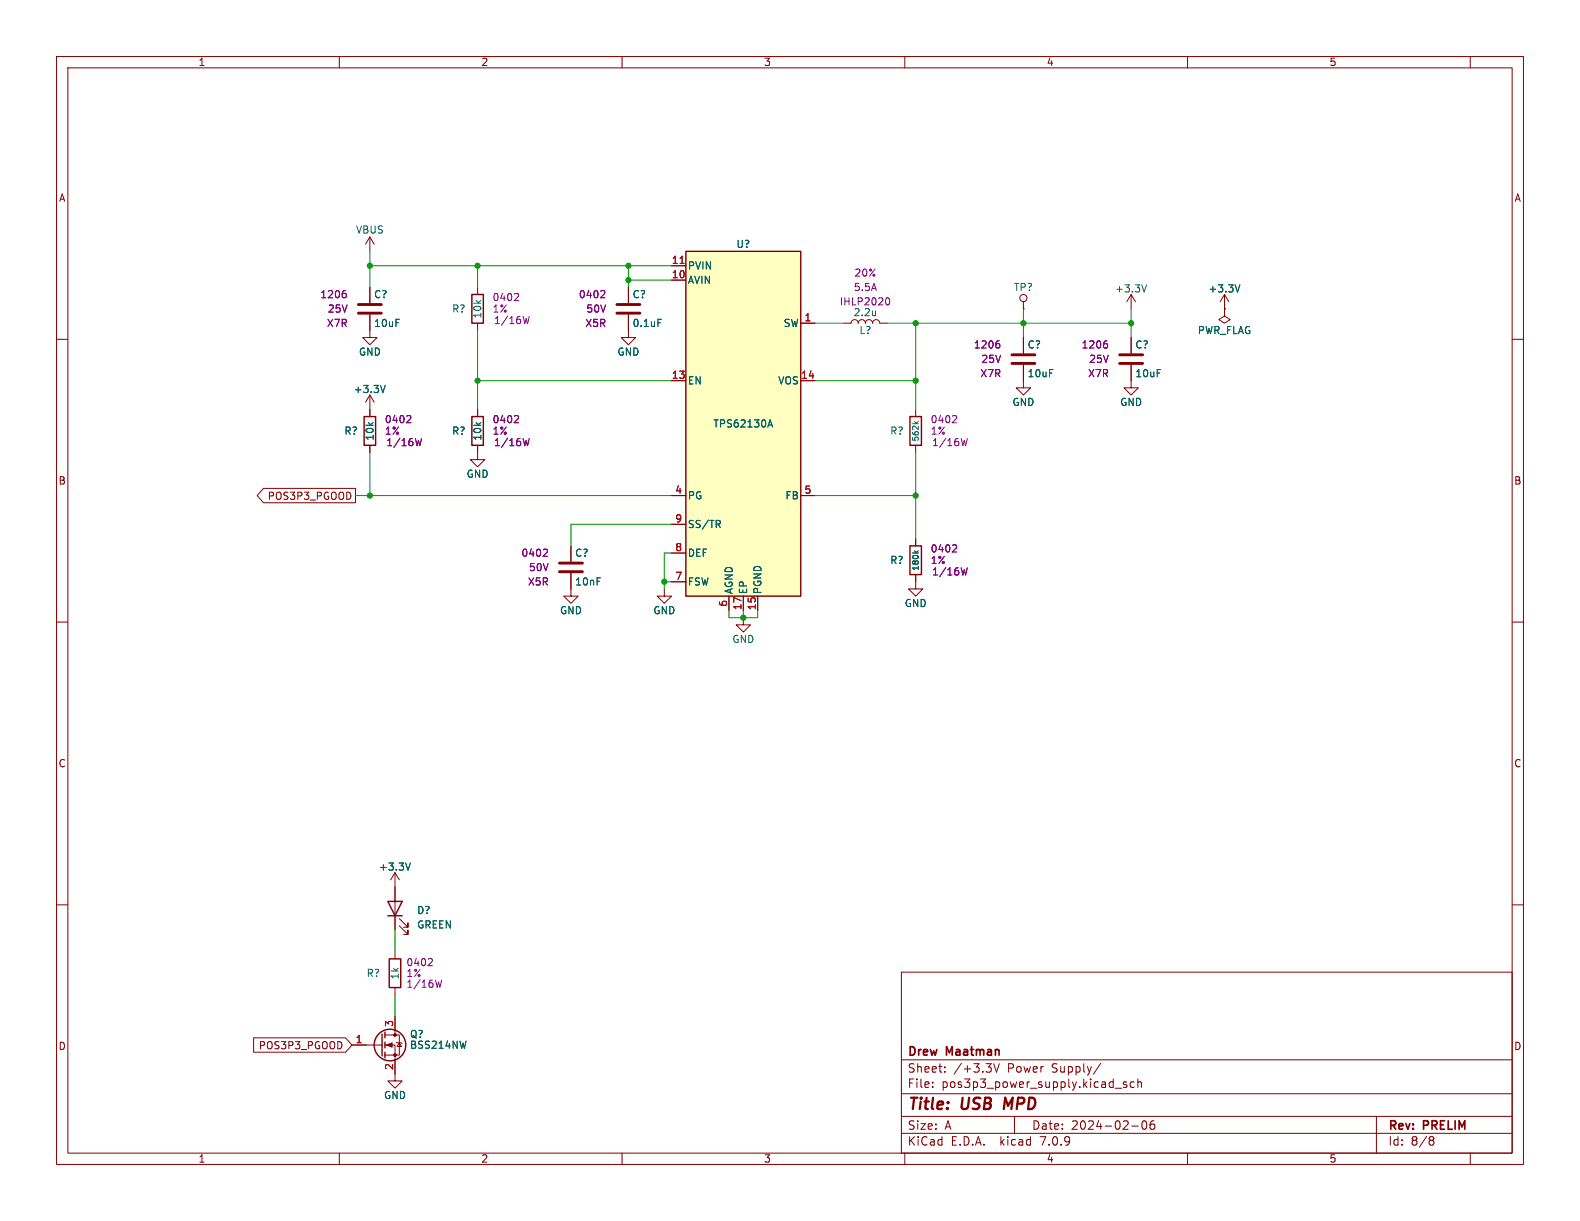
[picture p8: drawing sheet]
<svg xmlns="http://www.w3.org/2000/svg" width="279mm" height="216mm" viewBox="0 0 279 216" stroke-linecap="round" stroke-linejoin="round" font-family="sans-serif">
<g fill="none" stroke="#840000" stroke-width=".18">
<path d="M10 10h259.4v195.9h-259.4zM12 12h255.4v191.9h-255.4zM60 10v2M110 10v2M160 10v2M210 10v2M260 10v2M10 60h2M65.4 55.6v4.1h1.3l-1.3 1.3-1.3-1.3h1.3M65.4 41.9v2.6M65.4 50.8v2.8M65.4 41.9l-.8 1.3"/>
<path d="M65.4 41.9l.8 1.3M84.5 50.8v1.3M84.5 57.2v1.2M111.1 55.6v4.1h1.3l-1.3 1.3-1.2-1.3h1.2M111.1 50.8v2.8M118.7 49.5h2.6M118.7 47h2.6M141.6 57.2h2.5M149.2 57.2h1.3a.64 .64 0 0 1 .6-.7 .64 .64 0 0 1 .7 .7 .64 .64 0 0 1 .6-.7 .64 .64 0 0 1 .6 .7 .64 .64 0 0 1 .7-.7 .64 .64 0 0 1 .6 .7 .64 .64 0 0 1 .6-.7 .64 .64 0 0 1 .7 .7h1.2M181 54.6h.1M181 53.3v1.3M181 59.7v2.8"/>
<path d="M200 52.1l-.7 1.2M200 52.1v2.5M200 59.7v2.8M200 52.1l.8 1.2M216.5 54.6v1.3l1.1 .6-1.1 .7-1-.7 1-.6M216.5 54.6h.1M216.5 52.1l-.7 1.2M216.5 52.1v2.5M216.5 52.1l.8 1.2M267.4 60h2M65.4 69.9l-.8 1.2M65.4 69.9v3.8"/>
<path d="M65.4 78.7v1.3M65.4 69.9l.8 1.2M84.5 78.7v2.6h1.2l-1.2 1.3-1.3-1.3h1.3M84.5 72.4v1.3M118.7 67.3h2.6M141.6 67.3h2.5M161.9 72.4v1.3M161.9 78.7v1.3M181 64.5v4.1h1.2l-1.2 1.3-1.3-1.3h1.3M200 64.5v4.1h1.3l-1.3 1.3-1.2-1.3h1.2M46.6 86.4h16.3v2.5h-16.3l-1.1-1.3zM101 96.5v2.8"/>
<path d="M118.7 87.6h2.6M118.7 97.8h2.6M118.7 92.7h2.6M141.6 87.6h2.5M161.9 95.3v1.2M10 110h2M101 101.3v4.1h1.2l-1.2 1.3-1.3-1.3h1.3M117.5 104.1v1.3h1.2l-1.2 1.3-1.3-1.3h1.3M118.7 102.9h2.6M128.9 105.4v2.6M131.4 109.2v1.3h1.3l-1.3 1.3-1.2-1.3h1.2M131.4 105.4v2.6"/>
<path d="M134 105.4v2.6M161.9 101.6v2.5h1.3l-1.3 1.3-1.2-1.3h1.2M267.4 110h2M10 160h2M69.8 154.3l-.7 1.3M69.8 154.3v10.2M69.8 154.3l.8 1.3M267.4 160h2M69.8 168.3v1.2M69.8 174.6v1.3M69.8 179.7v3.3M70.6 163.7l1.5 1.5v-.7v.7h-.7"/>
<path d="M70.6 162.4l1.5 1.6v-.8v.8h-.7M159.4 171.9h108v32h-108zM44.8 183.5h16.3l1.1 1.3-1.1 1.3h-16.3zM62.2 184.8h5.4M68.1 184.8h1.7v6.3h1.3l-1.3 1.3-1.2-1.3h1.2M68.1 183h2.5v3.6h-2.5M70.1 184.3l.1 .1h.8l.1 .1M70.6 184.4l.4 .6h-.8zM159.4 197.4h108M159.4 193.4h108M159.4 187.4h108M164.9 192.1v.2"/>
<path d="M164.9 191.4v.1M167.1 189.4v.2M167.1 188.7v.1M175.7 188.1l.5 1.5 .5-1.5M179.4 197.4v3M194.6 188l-1.2 1.9M197.2 192.4h1.2M199.2 191.4l-.3-.1-.3 .2 .1 .2 .5 .2v.3h-.6M200.1 199.1h1.2M200.6 191.4l-.5-.1-.2 .3v.4l.1 .2h.6M201.2 191.4l.2-.1 .4 .1 .1 .9M201.2 190.8v1.5"/>
<path d="M202.1 198.3l.2-.1a.81 .81 0 0 1 .6 .6 .81 .81 0 0 1-.3 .8l-.2 .1a.81 .81 0 0 1-.3-1.4zM204.1 198.2a.59 .59 0 0 0-.7 .6v.6l.1 .2 .4 .1 .2-.2 .1-.5-.1-.2h-.5l-.2 .2M243.4 197.4v6.5M60 203.9v2M110 203.9v2M159.4 200.4h108M160 203.9v2M210 203.9v2M253 201h.3l.3 .3-.3 .3M253 201.6h.3M253.3 201.6l.2 .2 .1 .4-.3 .3h-.3M260 203.9v2"/>
<circle cx="181" cy="52.7" r=".63"/>
</g>
<path d="M177.8 194.1l-.3 2" fill="none" stroke="#840000" stroke-width=".4"/>
<g fill="none" stroke="#840000" stroke-width=".25">
<path d="M83.4 52.1h2.1v5.1h-2.1zM121.3 44.5h20.3v60.9h-20.3zM64.4 73.7h2v5h-2zM83.4 73.7h2.1v5h-2.1zM160.9 73.7h2v5h-2zM160.9 96.5h2v5.1h-2zM68.6 159.4h2.5l-1.3 2.5zM68.6 161.9h2.5M68.8 169.5h2.1v5.1h-2.1zM67.6 182.9v3.8M68.1 182.5v1M68.1 184.3v1"/>
<path d="M68.1 186.1v1"/>
<circle cx="69" cy="184.8" r="2.79"/>
</g>
<g fill="none" stroke="#840084" stroke-width=".18">
<path d="M60.9 51.4h.2M61 51.9l.2 .2v.3l-.2 .2M91.5 51.9l.2 .2-.1 .3-.7 .8h.8M93.6 56l-.3 1.2-.3-.9-.2 .9M106.7 51.4l.3 .2-.1 .3-.7 .7h.8M156.8 52.7l.1-.1a.68 .68 0 0 1 .4 .7 .68 .68 0 0 1-.4 .6h-.1M72.4 73.5l.3 .2-.1 .3-.7 .7h.8M74.5 77.5l-.3 1.3-.2-.9-.2 .9M91.5 73.5l.2 .2-.1 .3-.7 .7h.8M93.6 77.5l-.3 1.3-.3-.9-.2 .9M168.9 73.5l.3 .2-.1 .3-.7 .7h.8M171.1 77.5l-.3 1.3-.3-.9-.2 .9"/>
<path d="M176.4 60.3h.3M176.6 60.8l.2 .2v.3l-.2 .2M195.5 60.3h.2M195.6 60.8l.3 .2v.3l-.3 .2M96.6 97.1l.2 .2-.1 .3-.7 .8h.8M168.9 96.3l.3 .3-.1 .3-.7 .7h.8M171.1 100.4l-.3 1.3-.3-.9-.2 .9M76.2 169.5l.3 .2-.1 .3-.7 .8h.8M78.1 173.3l-.3 1.3-.2-.9-.3 .9"/>
</g>
<g fill="none" stroke="#006464" stroke-width=".18">
<path d="M116.3 56.5h.7M154.8 55v.8M154.8 55.7v.1M202.7 50.4l-.4 1.2M219.3 50.4l-.5 1.2M68.1 68.1l-.4 1.3M135.8 75.5l.4-1.3 .4 1.3M135.9 75.1h.6M161.7 74.5l.4 .4M162.4 74.5l-.4 .3M127 92.7l.4 .6M127.3 92.1l.1 .2-.1 .3"/>
<path d="M161.7 97.4l.4 .4M162.4 97.4l-.4 .3M72.6 152.6l-.5 1.3"/>
</g>
<path d="M63.4 55.4h4M63.4 53.8h4M109.1 55.4h4.1M109.1 53.8h4.1M178.9 64.3h4.1M178.9 62.7h4.1M198 64.3h4.1M198 62.7h4.1M98.9 99.6h4.1M98.9 101.1h4.1" fill="none" stroke="#840000" stroke-width=".51"/>
<g fill="#840000" stroke="#840000" stroke-width=".18">
<path d="M68.3 184.8l1-.4v.8z"/>
<circle cx="69.8" cy="186.6" r=".25"/>
<circle cx="69.8" cy="183" r=".25"/>
</g>
<path d="M121.3 44.5h20.3v60.9h-20.3z" fill="#ffffc2" stroke="#ffffc2" stroke-width=".18"/>
<path d="M120.3 46.6h.7" fill="none" stroke="#a90000" stroke-width=".18"/>
<g fill="none" stroke="#009600" stroke-width=".18">
<path d="M65.4 44.5v6.3M65.4 47h53.3M84.5 47v3.8M84.5 58.4v14M111.1 49.5h7.6M111.1 47v3.8M144.1 57.2h5.1M156.8 57.2h43.2M161.9 57.2v15.2M181 54.6v5.1M200 54.6v5.1M84.5 67.3h34.2"/>
<path d="M144.1 67.3h17.8M62.9 87.6h55.8M65.4 80v7.6M118.7 97.8h-1.2v6.3M118.7 92.7h-17.7v3.8M144.1 87.6h17.8M161.9 80v15.3M117.5 102.9h1.2M128.9 108v1.2h5.1v-1.2M131.4 108v1.2M69.8 164.5v3.8M69.8 175.9v3.8"/>
</g>
<g fill="#009600" stroke="#009600" stroke-width=".18">
<circle cx="65.4" cy="87.6" r=".46"/>
<circle cx="65.4" cy="47" r=".46"/>
<circle cx="111.1" cy="49.5" r=".46"/>
<circle cx="111.1" cy="47" r=".46"/>
<circle cx="84.5" cy="47" r=".46"/>
<circle cx="84.5" cy="67.3" r=".46"/>
<circle cx="117.5" cy="102.9" r=".46"/>
<circle cx="131.4" cy="109.2" r=".46"/>
<circle cx="200" cy="57.2" r=".46"/>
<circle cx="161.9" cy="67.3" r=".46"/>
<circle cx="161.9" cy="57.2" r=".46"/>
<circle cx="181" cy="57.2" r=".46"/>
<circle cx="161.9" cy="87.6" r=".46"/>
</g>
<g font-size="2.8" fill="#840000">
<text x="160.4" y="196.8">Title:</text>
<text x="170.1" y="196.8">USB</text>
<text x="178.4" y="196.8">MPD</text>
</g>
<g font-size="2.1" fill="#840000">
<text x="160.4" y="189.9">Sheet:</text>
<text x="160.4" y="187.1">Drew</text>
<text x="167.4" y="187.1">Maatman</text>
<text x="168.6" y="189.9">/+3.3V</text>
<text x="178.2" y="189.9">Power</text>
<text x="186.2" y="189.9">Supply/</text>
<text x="160.4" y="192.6">File:</text>
<text x="166.5" y="192.6">pos3p3_power_supply.kicad_sch</text>
<text x="160.4" y="202.8">KiCad</text>
<text x="160.4" y="200">Size:</text>
<text x="167.1" y="200">A</text>
<text x="168.1" y="202.8">E.D.A.</text>
<text x="177" y="202.8">kicad</text>
<text x="182.4" y="200">Date:</text>
<text x="184.2" y="202.8">7.0.9</text>
<text x="189.4" y="200">2024-02-06</text>
<text x="245.4" y="200.2">Rev:</text>
<text x="245.4" y="202.8">Id:</text>
<text x="249.5" y="202.8">8/8</text>
<text x="251.8" y="200.2">PRELIM</text>
</g>
<g font-size="1.8" fill="#840000">
<text x="35" y="11.9">1</text>
<text x="85" y="11.9">2</text>
<text x="135" y="11.9">3</text>
<text x="185" y="11.9">4</text>
<text x="235" y="11.9">5</text>
<text x="10.3" y="35.9">A</text>
<text x="267.7" y="35.9">A</text>
<text x="10.3" y="85.9">B</text>
<text x="47.2" y="88.6">POS3P3_PGOOD</text>
<text x="267.7" y="85.9">B</text>
<text x="10.3" y="135.9">C</text>
<text x="267.7" y="135.9">C</text>
<text x="10.3" y="185.9">D</text>
<text x="45.7" y="185.7">POS3P3_PGOOD</text>
<text x="267.7" y="185.9">D</text>
<text x="35" y="205.8">1</text>
<text x="85" y="205.8">2</text>
<text x="135" y="205.8">3</text>
<text x="185" y="205.8">4</text>
<text x="235" y="205.8">5</text>
</g>
<g font-size="1.8" fill="#006464">
<text x="62.9" y="41.5">VBUS</text>
<text x="121.5" y="47.9">PVIN</text>
<text x="130.1" y="44">U?</text>
<text x="66" y="52.9">C?</text>
<text x="111.8" y="52.9">C?</text>
<text x="121.5" y="50.4">AVIN</text>
<text x="179.2" y="51.7">TP?</text>
<text x="197.1" y="51.9">+3.3V</text>
<text x="213.6" y="51.9">+3.3V</text>
<text x="66" y="58">10uF</text>
<text x="79.9" y="55.5">R?</text>
<text x="85.3" y="56.4" transform="rotate(-90 85.3 56.4)">10k</text>
<text x="111.8" y="58">0.1uF</text>
<text x="138.5" y="58">SW</text>
<text x="150.8" y="56.1">2.2u</text>
<text x="151.9" y="59.3">L?</text>
<text x="211.7" y="59.3">PWR_FLAG</text>
<text x="63.4" y="63.1">GND</text>
<text x="109.1" y="63.1">GND</text>
<text x="181.6" y="61.8">C?</text>
<text x="200.7" y="61.8">C?</text>
<text x="62.5" y="69.7">+3.3V</text>
<text x="121.5" y="68.2">EN</text>
<text x="137.5" y="68.2">VOS</text>
<text x="178.9" y="72">GND</text>
<text x="181.6" y="66.9">10uF</text>
<text x="198" y="72">GND</text>
<text x="200.7" y="66.9">10uF</text>
<text x="60.8" y="77.1">R?</text>
<text x="79.9" y="77.1">R?</text>
<text x="126.1" y="75.8">TPS62130A</text>
<text x="157.3" y="77.1">R?</text>
<text x="66.3" y="78" transform="rotate(-90 66.3 78)">10k</text>
<text x="85.3" y="78" transform="rotate(-90 85.3 78)">10k</text>
<text x="82.4" y="84.7">GND</text>
<text x="121.5" y="88.5">PG</text>
<text x="138.8" y="88.5">FB</text>
<text x="121.5" y="93.6">SS/TR</text>
<text x="101.6" y="98.7">C?</text>
<text x="121.5" y="98.7">DEF</text>
<text x="157.3" y="99.9">R?</text>
<text x="101.6" y="103.7">10nF</text>
<text x="121.5" y="103.7">FSW</text>
<text x="129.8" y="105.2" transform="rotate(-90 129.8 105.2)">AGND</text>
<text x="132.3" y="105.2" transform="rotate(-90 132.3 105.2)">EP</text>
<text x="134.8" y="105.2" transform="rotate(-90 134.8 105.2)">PGND</text>
<text x="159.9" y="107.5">GND</text>
<text x="98.9" y="108.8">GND</text>
<text x="115.4" y="108.8">GND</text>
<text x="129.4" y="113.9">GND</text>
<text x="66.9" y="154.2">+3.3V</text>
<text x="73.7" y="161.8">D?</text>
<text x="73.7" y="164.4">GREEN</text>
<text x="64.7" y="172.9">R?</text>
<text x="70.7" y="173.3" transform="rotate(-90 70.7 173.3)">1k</text>
<text x="72.4" y="183.7">Q?</text>
<text x="72.4" y="185.6">BSS214NW</text>
<text x="67.8" y="194.5">GND</text>
</g>
<g font-size="1.8" fill="#a90000">
<text x="118.7" y="46.7">11</text>
<text x="118.7" y="49.3">10</text>
<text x="142.2" y="56.9">1</text>
<text x="118.7" y="67.1">13</text>
<text x="141.6" y="67.1">14</text>
<text x="119.3" y="87.4">4</text>
<text x="142.2" y="87.4">5</text>
<text x="119.3" y="92.5">9</text>
<text x="119.3" y="97.5">8</text>
<text x="119.3" y="102.6">7</text>
<text x="128.7" y="107.4" transform="rotate(-90 128.7 107.4)">6</text>
<text x="131.2" y="108" transform="rotate(-90 131.2 108)">17</text>
<text x="133.7" y="108" transform="rotate(-90 133.7 108)">15</text>
<text x="62.8" y="184.5">1</text>
<text x="69.6" y="181.7" transform="rotate(-90 69.6 181.7)">3</text>
<text x="69.6" y="189.3" transform="rotate(-90 69.6 189.3)">2</text>
</g>
<g font-size="1.8" fill="#840084">
<text x="56.5" y="52.9">1206</text>
<text x="87" y="53.4">0402</text>
<text x="102.3" y="52.9">0402</text>
<text x="150.9" y="51.7">5.5A</text>
<text x="151" y="49.1">20%</text>
<text x="57.7" y="58">X7R</text>
<text x="57.9" y="55.5">25V</text>
<text x="87" y="55.5">1%</text>
<text x="87.3" y="57.5">1/16W</text>
<text x="103.4" y="58">X5R</text>
<text x="103.6" y="55.5">50V</text>
<text x="148.4" y="54.2">IHLP2020</text>
<text x="172.1" y="61.8">1206</text>
<text x="173.4" y="64.4">25V</text>
<text x="191.2" y="61.8">1206</text>
<text x="192.5" y="64.4">25V</text>
<text x="173.3" y="66.9">X7R</text>
<text x="192.3" y="66.9">X7R</text>
<text x="68" y="77.1">1%</text>
<text x="68" y="75">0402</text>
<text x="87" y="77.1">1%</text>
<text x="87" y="75">0402</text>
<text x="164.5" y="77.1">1%</text>
<text x="164.5" y="75">0402</text>
<text x="68.2" y="79.1">1/16W</text>
<text x="87.3" y="79.1">1/16W</text>
<text x="164.7" y="79.1">1/16W</text>
<text x="92.1" y="98.7">0402</text>
<text x="93.4" y="101.2">50V</text>
<text x="164.5" y="99.9">1%</text>
<text x="164.5" y="97.9">0402</text>
<text x="164.7" y="102">1/16W</text>
<text x="93.3" y="103.7">X5R</text>
<text x="71.8" y="172.9">1%</text>
<text x="71.8" y="171">0402</text>
<text x="71.8" y="174.9">1/16W</text>
</g>
<g font-size="1.4" fill="#006464">
<text x="162.7" y="78.2" transform="rotate(-90 162.7 78.2)">562k</text>
<text x="162.7" y="101" transform="rotate(-90 162.7 101)">180k</text>
</g>
</svg>
